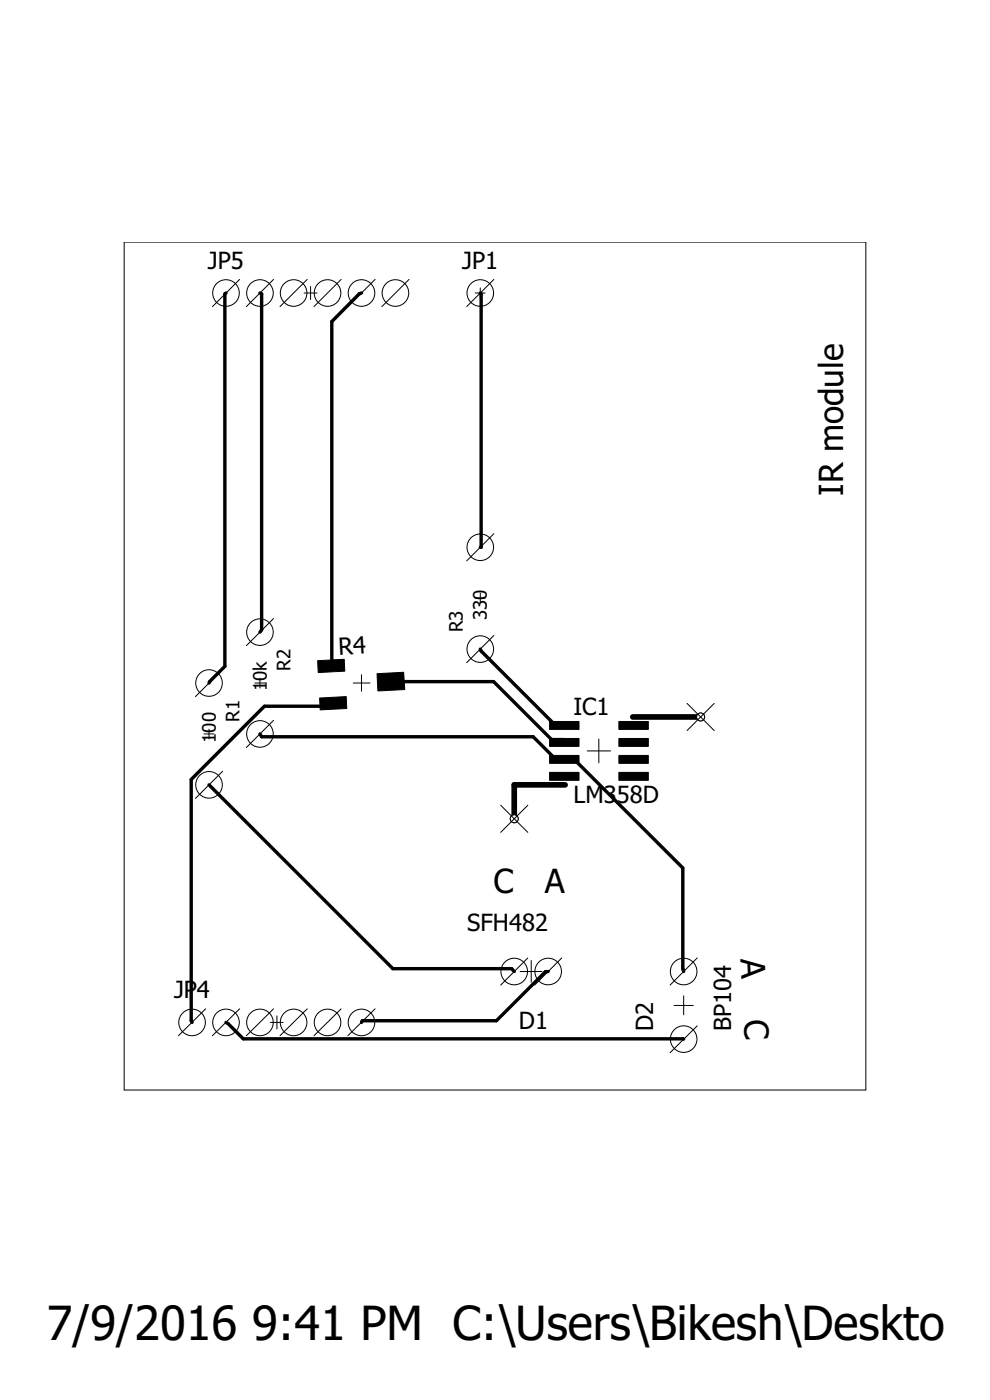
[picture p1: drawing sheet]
<svg xmlns="http://www.w3.org/2000/svg" width="74mm" height="105mm" viewBox="0 0 74 105" stroke-linecap="round" stroke-linejoin="round" font-family="sans-serif">
<path d="M23.8 49.4l2-.1v.9l-2 .1zM23.9 52.2l2-.1 .1 .9-2 .1zM28.2 50.4l2-.1 .1 1.3-2 .1zM41.1 55.3h2.2v.6h-2.2zM41.1 54h2.2v.6h-2.2zM41.1 56.5h2.2v.6h-2.2zM41.1 57.8h2.2v.6h-2.2zM46.3 55.3h2.2v.6h-2.2zM46.3 54h2.2v.6h-2.2zM46.3 56.5h2.2v.6h-2.2zM46.3 57.8h2.2v.6h-2.2z" fill="#000" stroke="#000" stroke-width=".07"/>
<path d="M16.9 21.9l-.1 .1v27.9l-1.2 1.2M19.5 21.9l.1 .1v25.1l-.1 .2M27.1 21.9l-.2 .1-2.1 2.1v25.7M35.9 21.9l.1 .1v19h-.1M15.6 58.7l13.8 13.8h8.9l.2 .2M19.5 54.9l.1 .2h20.3l1.6 1.6h.7l.2 .3h.7l8 8v7.5l.1 .2M24.9 52.6l-.1 .3h-5l-5.5 5.4v18.1l.1 .1M29.3 51h7.6l4.4 4.4h.9v.2M35.9 48.6l5.6 5.6h.7v.1M16.9 76.5l1.3 1.2 33 .1M41 72.7h-.2l-3.7 3.7h-10v.1" fill="none" stroke="#000" stroke-width=".25"/>
<path d="M42.3 58.7h-3.8v2.6M47.3 53.7h5.1" fill="none" stroke="#000" stroke-width=".42"/>
<g fill="none" stroke="#000" stroke-width=".07">
<path d="M9.3 18.1h55.5v63.5h-55.5zM22.8 21.9h.9M23.2 21.4v1M35.6 21.9h.7M35.9 21.5v.8M15.3 54.9h.7M15.6 54.6v.7M19.1 51.1h.7M19.5 50.8v.7M26.4 51.1h1.3M27.1 50.5v1.2M35.6 44.8h.7"/>
<path d="M35.9 44.4v.7M43.9 56.2h1.8M44.8 55.3v1.8M20.2 76.5h1M20.7 76v1M38.9 72.7h1.7M39.8 71.9v1.6M50.4 75.2h1.5M51.2 74.5v1.4"/>
<circle cx="38.5" cy="61.3" r=".3"/>
</g>
<circle cx="38.5" cy="61.3" r=".3" fill="#fff" stroke="#000" stroke-width=".07"/>
<circle cx="52.4" cy="53.7" r=".3" fill="none" stroke="#000" stroke-width=".07"/>
<circle cx="52.4" cy="53.7" r=".3" fill="#fff" stroke="#000" stroke-width=".07"/>
<g fill="none" stroke="#000" stroke-width=".07">
<path d="M17.9 20.9l-2 2M20.5 20.9l-2.1 2M23 20.9l-2 2M25.5 20.9l-2 2M28.1 20.9l-2.1 2M30.6 20.9l-2 2M37 20.9l-2.1 2M37 39.9l-2.1 2.1M16.7 50.1l-2.1 2M16.7 57.7l-2.1 2.1M20.5 46.3l-2.1 2M20.5 53.9l-2.1 2"/>
<path d="M37 47.6l-2.1 2M51.4 52.6l2 2.1M53.4 52.6l-2 2.1M15.4 75.5l-2 2M17.9 75.5l-2 2M20.5 75.5l-2.1 2M23 75.5l-2 2M25.5 75.5l-2 2M28.1 75.5l-2.1 2M37.5 60.3l2 2M39.5 71.7l-2 2M39.5 60.3l-2 2"/>
<path d="M42 71.7l-2 2M52.2 76.8l-2.1 2M52.2 71.7l-2.1 2"/>
<circle cx="16.9" cy="21.9" r=".99"/>
<circle cx="19.5" cy="21.9" r=".99"/>
<circle cx="22" cy="21.9" r=".99"/>
<circle cx="24.5" cy="21.9" r=".99"/>
<circle cx="27.1" cy="21.9" r=".99"/>
<circle cx="29.6" cy="21.9" r=".99"/>
<circle cx="35.9" cy="21.9" r=".99"/>
<circle cx="15.6" cy="51.1" r=".99"/>
<circle cx="15.6" cy="58.7" r=".99"/>
<circle cx="19.5" cy="47.3" r=".99"/>
<circle cx="19.5" cy="54.9" r=".99"/>
<circle cx="35.9" cy="41" r=".99"/>
<circle cx="35.9" cy="48.6" r=".99"/>
<circle cx="14.4" cy="76.5" r=".99"/>
<circle cx="16.9" cy="76.5" r=".99"/>
<circle cx="19.5" cy="76.5" r=".99"/>
<circle cx="22" cy="76.5" r=".99"/>
<circle cx="24.5" cy="76.5" r=".99"/>
<circle cx="27.1" cy="76.5" r=".99"/>
<circle cx="38.5" cy="72.7" r=".99"/>
<circle cx="41" cy="72.7" r=".99"/>
<circle cx="51.2" cy="77.8" r=".99"/>
<circle cx="51.2" cy="72.7" r=".99"/>
</g>
<g font-size="3.5">
<text x="3.5" y="100.3">7/9/2016</text>
<text x="18.9" y="100.3">9:41 PM C:\Users\Bikesh\Desktop\f</text>
</g>
<g font-size="2.5">
<text x="63.1" y="37.1" transform="rotate(-90 63.1 37.1)">IR module</text>
<text x="36.9" y="66.9">C</text>
<text x="40.8" y="66.9">A</text>
<text x="55.4" y="71.7" transform="rotate(87 55.4 71.7)">A</text>
<text x="55.7" y="76.4" transform="rotate(87 55.7 76.4)">C</text>
</g>
<g font-size="1.8">
<text x="15.6" y="20.1">JP5</text>
<text x="34.6" y="20.1">JP1</text>
<text x="25.4" y="49" transform="rotate(-3 25.4 49)">R4</text>
<text x="42.9" y="53.5">IC1</text>
<text x="42.9" y="60.1">LM358D</text>
<text x="35" y="69.7">SFH482</text>
<text x="13" y="74.7">JP</text>
<text x="14.7" y="74.7">4</text>
<text x="38.8" y="77">D1</text>
<text x="48.9" y="77.1" transform="rotate(-90 48.9 77.1)">D2</text>
<text x="54.7" y="77.1" transform="rotate(-90 54.7 77.1)">BP104</text>
</g>
<g font-size="1.4">
<text x="34.6" y="47.3" transform="rotate(-90 34.6 47.3)">R3</text>
<text x="36.4" y="46.4" transform="rotate(-90 36.4 46.4)">330</text>
<text x="20" y="51.7" transform="rotate(-90 20 51.7)">10k</text>
<text x="21.7" y="50.2" transform="rotate(-90 21.7 50.2)">R2</text>
<text x="16.1" y="55.6" transform="rotate(-90 16.1 55.6)">100</text>
<text x="17.9" y="54" transform="rotate(-90 17.9 54)">R1</text>
</g>
</svg>
